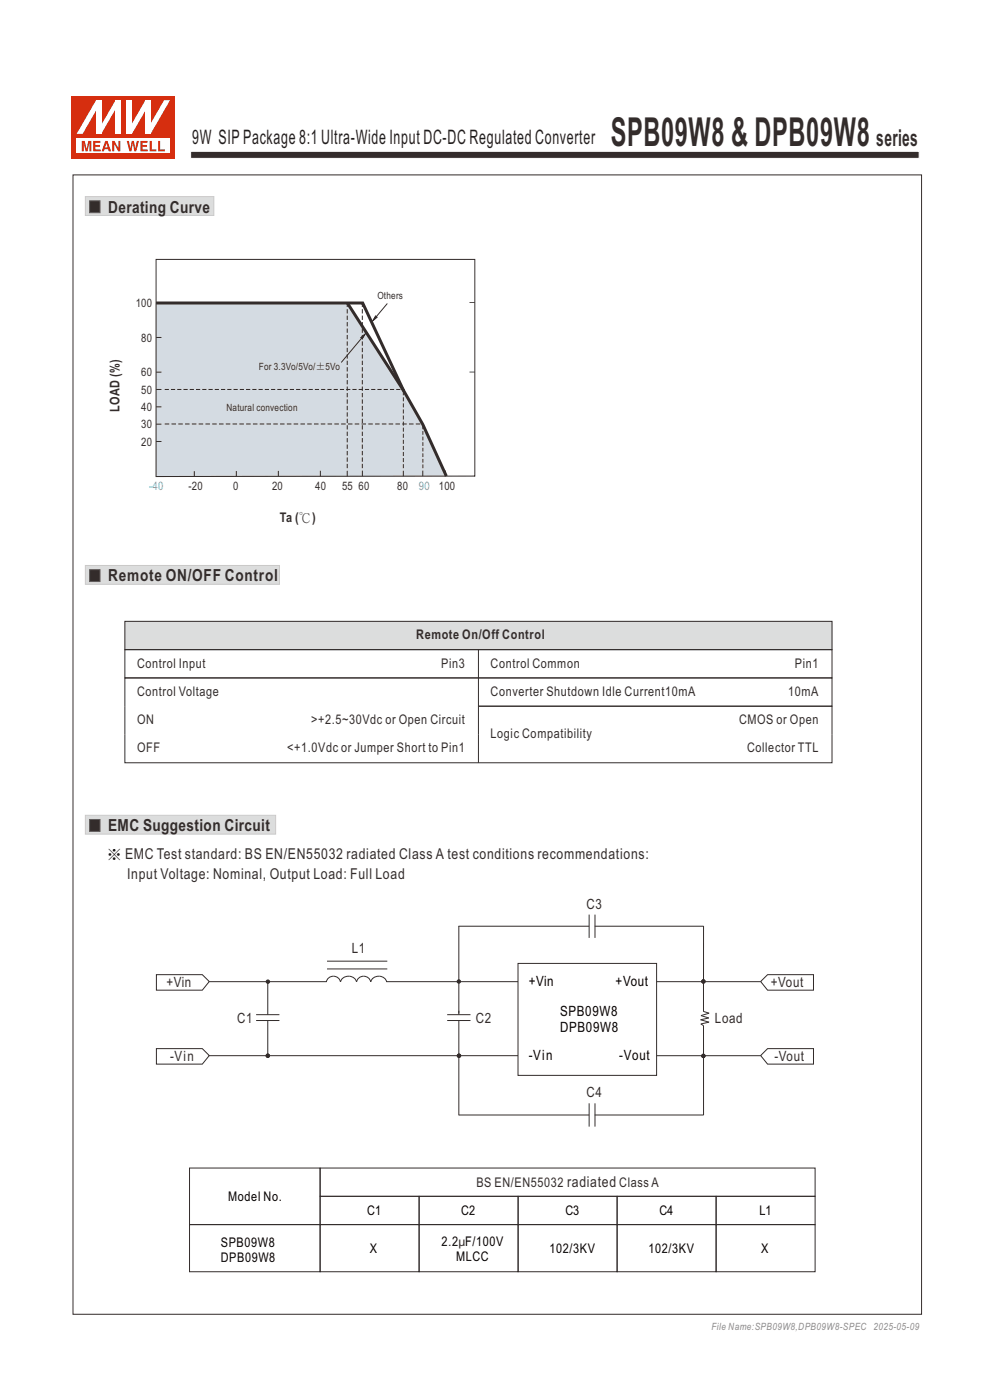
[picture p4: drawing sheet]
<svg xmlns="http://www.w3.org/2000/svg" width="210mm" height="297mm" viewBox="0 0 210 297" stroke-linecap="round" stroke-linejoin="round" font-family="sans-serif">
<path d="M15.2 20.4h22v13.2h-22z" fill-rule="evenodd" fill="#d62e0f"/>
<path d="M16.3 29.4h19.8v3.1h-19.8z" fill-rule="evenodd" fill="#fefefe"/>
<g fill="#d62e0f">
<path d="M26.9 29.9h.4l.4 1.6 .3-1.6h.4l.3 1.6 .3-1.6h.5l-.6 2.2h-.4l-.3-1.7-.3 1.7h-.4z" fill-rule="evenodd"/>
<path d="M29.8 29.9h1.5v.4h-1.1v.5h1v.3h-1v.6h1.1v.4h-1.5z" fill-rule="evenodd"/>
<path d="M31.7 29.9h.5v1.8h1v.4h-1.5z" fill-rule="evenodd"/>
<path d="M33.5 29.9h.5v1.8h1v.4h-1.5z" fill-rule="evenodd"/>
<path d="M17.3 29.9h.7l.4 1.7 .3-1.7h.7v2.2h-.4v-1.8l-.4 1.8h-.5l-.4-1.8v1.8h-.4z" fill-rule="evenodd"/>
<path d="M19.8 29.9h1.5v.4h-1.1v.5h1v.3h-1v.6h1.2v.4h-1.6z" fill-rule="evenodd"/>
<path d="M22.6 30.4l.2 .9h-.5zM22.3 29.9l-.7 2.2h.4l.2-.4h.7l.2 .4h.5l-.8-2.2z" fill-rule="evenodd"/>
<path d="M23.8 29.9h.5l.8 1.5v-1.5h.4v2.2h-.4l-.9-1.6v1.6h-.4z" fill-rule="evenodd"/>
</g>
<g fill="#fff">
<path d="M24.5 21.3h1.1v7.1h-1.1z" fill-rule="evenodd"/>
<path d="M24.5 21.3h1.1l-4.1 7.1h-1.1z" fill-rule="evenodd"/>
<path d="M20.4 21.3h1.1v7.1h-1.1z" fill-rule="evenodd"/>
<path d="M20.4 21.3h1.1v.3l-4 6.8h-1.2z" fill-rule="evenodd"/>
<path d="M30.8 21.3h1.1v7.1h-1.1z" fill-rule="evenodd"/>
<path d="M34.8 21.3h1.3l-4.2 7.1h-1v-.3z" fill-rule="evenodd"/>
<path d="M26.9 21.3h1.1v7.1h-1.1z" fill-rule="evenodd"/>
<path d="M30.8 21.3h1.1v.2l-3.9 6.9h-1.1v-.3z" fill-rule="evenodd"/>
</g>
<path d="M40.4 32.1h154.6v1.5h-154.6z" fill-rule="evenodd" fill="#332c2b" stroke="#fefefe" stroke-width=".21"/>
<path d="M33.1 64.2l40.6 .1 11.7 18.3 4.2 7.3 4.9 11-61.4 .2z" fill-rule="evenodd" fill="#d4dbe2" stroke="#d4dbe2" stroke-width=".21"/>
<g fill="none" stroke="#332c2b" stroke-width=".21">
<path d="M33.1 79h1.1M33.1 71.6h1.1M33.1 64.2h1.1M99.6 64.2h1.1M99.6 78.9h1.1M33.1 82.6h1.1M33.1 86.3h1.1M33.1 93.7h1.1M33.1 90h1.1M41.2 100v1.1M50.1 99.9v1.2M59 99.9v1.1"/>
<path d="M68 99.9v1.1M73.7 99.9v1.1M76.9 99.8v1.2M85.6 99.9v1.1M89.7 99.8v1.2M94.5 99.8v1.2M100.7 101l-67.6 .1v-46.1h67.6v46.1"/>
</g>
<path d="M34.9 82.6h50.5M73.7 99.3v-35.1M76.9 99.3v-35.1" fill="none" stroke="#332c2b" stroke-width=".21" stroke-dasharray=".9 .5" stroke-linecap="butt"/>
<path d="M34.9 89.9h54.8" fill="none" stroke="#332c2b" stroke-width=".21" stroke-dasharray="1 .5" stroke-linecap="butt"/>
<path d="M33.1 64.3h43.8l8.7 18.5 4.1 7.2 5 11M73.7 64.2l12 18.8" fill="none" stroke="#332c2b" stroke-width=".63" stroke-linecap="butt"/>
<path d="M85.6 99.3v-16.5M89.7 99.3v-9.3" fill="none" stroke="#332c2b" stroke-width=".21" stroke-dasharray=".8 .4" stroke-linecap="butt"/>
<path d="M18.1 41.7h27.3v4h-27.3z" fill-rule="evenodd" fill="#dcdddd" stroke="#c9caca" stroke-width=".21"/>
<path d="M19 42.6h2.2v2.5h-2.2z" fill-rule="evenodd" fill="#332c2b" stroke="#5f5d5d" stroke-width=".21"/>
<g fill="#332c2b" stroke="#332c2b" stroke-width=".21">
<path d="M79.7 67.1l.2 .2-.8 .7z" fill-rule="evenodd"/>
<path d="M76.6 71.6l.8-.7-.6 1z" fill-rule="evenodd"/>
</g>
<path d="M76.6 71.6l.8-.7-.6 1zM76.9 71.6l-4.5 5.3M79.7 67.1l.2 .2-.8 .7zM82.2 64.4l-2.5 3" fill="none" stroke="#332c2b" stroke-width=".21"/>
<path d="M18.1 173h40.4v4h-40.4z" fill-rule="evenodd" fill="#dcdddd" stroke="#c9caca" stroke-width=".21"/>
<path d="M19 173.8h2.2v2.6h-2.2z" fill-rule="evenodd" fill="#332c2b" stroke="#5f5d5d" stroke-width=".21"/>
<g fill="none" stroke="#332c2b" stroke-width=".21">
<path d="M97.3 196.5h27.7M97.3 196.5v18.7M125 194v5M126.2 196.5h23M126.2 194v5M149.2 196.4v18.2M33.2 206.8h9.7l1.5 1.4-1.5 1.9h-9.7zM44.4 208.3h24.9M54.3 215.3h5M54.3 216.5h5M56.8 208.3v7M56.8 216.5v7.5"/>
<path d="M69.2 208.3a1.54 1.54 0 0 1 1.5-1.2 1.54 1.54 0 0 1 1.5 1.2 1.8 1.8 0 0 1 1.7-1.2 1.8 1.8 0 0 1 1.7 1.2 1.54 1.54 0 0 1 1.6-1.2 1.54 1.54 0 0 1 1.5 1.2 1.77 1.77 0 0 1 1.6-1.2 1.77 1.77 0 0 1 1.7 1.2M69.4 205.6h12.8M69.4 203.9h12.8M82 208.3h27.9M94.9 215.3h4.9M94.9 216.5h4.9M97.3 216.5v20.1M109.9 204.4h29.4v23.7h-29.4zM139.3 208.3h22M148.6 216.3l1.8 .6M149.2 214.6l1.2 .3-1.7 .6 1.7 .5-1.8 .3M149.2 217.5v19.1"/>
<path d="M150.4 216.8l-1.7 .4 .5 .4M161.3 208.2l1.5-1.4h9.8v3.3h-9.8zM33.2 222.5h9.7l1.5 1.4-1.5 1.8h-9.7zM44.3 224h65.6M97.3 236.5h27.7M125 234.1v4.9M126.2 236.5h23M126.2 234.1v4.9M139.3 224h22M161.3 223.9l1.5-1.4h9.8v3.2h-9.8zM40.2 247.8h27.7v12h-27.7zM40.2 259.8h27.7v10h-27.7z"/>
<path d="M67.9 253.8h21v6h-21zM67.9 259.8h21v10h-21zM67.9 247.8h105v6h-105zM88.9 259.8h21v10h-21zM88.9 253.8h21v6h-21zM109.9 253.8h21v6h-21zM109.9 259.8h21v10h-21zM130.9 259.8h21v10h-21zM130.9 253.8h21v6h-21zM151.9 259.8h21v10h-21zM151.9 253.8h21v6h-21z"/>
</g>
<g fill="#332c2b" stroke="#332c2b" stroke-width=".21">
<circle cx="97.4" cy="224" r=".36"/>
<circle cx="149.2" cy="208.2" r=".36"/>
<circle cx="149.2" cy="224" r=".36"/>
<circle cx="56.8" cy="224" r=".36"/>
<circle cx="56.8" cy="208.3" r=".36"/>
<circle cx="97.3" cy="208.2" r=".36"/>
</g>
<path d="M18.1 120h41.2v4h-41.2z" fill-rule="evenodd" fill="#dcdddd" stroke="#c9caca" stroke-width=".21"/>
<path d="M19 120.8h2.2v2.6h-2.2z" fill-rule="evenodd" fill="#332c2b" stroke="#5f5d5d" stroke-width=".21"/>
<path d="M26.5 131.8h150v6h-150z" fill-rule="evenodd" fill="#dcdddd" stroke="#dcdddd" stroke-width=".21"/>
<path d="M26.5 137.8h150v6h-150zM26.5 131.8h150v6h-150zM101.5 137.8v24M26.5 143.8h150v6h-75h75v12h-150z" fill="none" stroke="#332c2b" stroke-width=".21"/>
<path d="M15.5 37.1h180v241.7h-180z" fill="none" stroke="#332c2b" stroke-width=".21"/>
<text font-size="8.5" fill="#332c2b" x="129.5" y="31">SPB09W8 &amp; DPB09W8</text>
<text font-size="4.9" fill="#332c2b" x="185.9" y="31">series</text>
<text font-size="4.2" fill="#231f20" x="40.8" y="30.6">9W SIPPackage 8:1 Ultra-Wide Input DC-DC Regulated Converter</text>
<g font-size="3.5" fill="#332c2b">
<text x="22.9" y="45.1">Derating Curve</text>
<text x="22.9" y="123.3">Remote ON/OFF Control</text>
<text x="22.9" y="176.3">EMC Suggestion Circuit</text>
</g>
<text font-size="3.2" x="22.6" y="182.2">※ EMC Test standard: BS EN/EN55032 radiated Class A test conditions recommendations:</text>
<text font-size="3.2" fill="#332c2b" x="27" y="186.5">Input Voltage: Nominal, Output Load: Full Load</text>
<g font-size="3" fill="#332c2b">
<text x="124.4" y="192.7">C3</text>
<text x="74.6" y="202.3">L1</text>
<text x="35.3" y="209.3">+Vin</text>
<text x="163.5" y="209.3">+Vout</text>
<text x="50.3" y="217">C1</text>
<text x="100.9" y="217">C2</text>
<text x="151.7" y="217">Load</text>
<text x="36.1" y="225">-Vin</text>
<text x="164.3" y="225">-Vout</text>
<text x="124.4" y="232.7">C4</text>
</g>
<g font-size="3">
<text x="112.1" y="209.2">+Vin</text>
<text x="130.6" y="209.2">+Vout</text>
<text x="118.8" y="215.6">SPB09W8</text>
<text x="118.8" y="219">DPB09W8</text>
<text x="112.1" y="224.9">-Vin</text>
<text x="131.4" y="224.9">-Vout</text>
</g>
<g font-size="2.8" fill="#332c2b">
<text x="25.4" y="87.4" transform="rotate(-90 25.4 87.4)">LOAD (%)</text>
<text x="59.4" y="110.7">Ta (℃)</text>
<text x="88.3" y="135.6">Remote On/Off Control</text>
<text x="29.1" y="141.6">Control Input</text>
<text x="93.6" y="141.6">Pin3</text>
<text x="104.1" y="141.6">Control Common</text>
<text x="168.6" y="141.6">Pin1</text>
<text x="29.1" y="147.6">Control Voltage</text>
<text x="104.1" y="147.6">Converter Shutdown Idle Current10mA</text>
<text x="167.2" y="147.6">10mA</text>
<text x="29.1" y="153.6">ON</text>
<text x="66" y="153.6">&gt;+2.5~30Vdc or Open Circuit</text>
<text x="156.8" y="153.6">CMOS or Open</text>
<text x="29.1" y="159.6">OFF</text>
<text x="60.9" y="159.6">&lt;+1.0Vdc or Jumper Short to Pin1</text>
<text x="104.1" y="156.6">Logic Compatibility</text>
<text x="158.5" y="159.6">Collector TTL</text>
<text x="101" y="251.8">BS EN/EN55032 radiated Class A</text>
</g>
<g font-size="2.8">
<text x="48.4" y="254.8">Model No.</text>
<text x="77.9" y="257.8">C1</text>
<text x="97.9" y="257.8">C2</text>
<text x="119.9" y="257.8">C3</text>
<text x="139.9" y="257.8">C4</text>
<text x="161.1" y="257.8">L1</text>
<text x="46.8" y="267.7">DPB09W8</text>
<text x="46.8" y="264.5">SPB09W8</text>
<text x="78.4" y="265.8">X</text>
<text x="93.7" y="264.3">2.2μF/100V</text>
<text x="96.7" y="267.6">MLCC</text>
<text x="116.6" y="265.8">102/3KV</text>
<text x="137.6" y="265.8">102/3KV</text>
<text x="161.5" y="265.8">X</text>
</g>
<g font-size="2.5" fill="#332c2b">
<text x="28.8" y="65.2">100</text>
<text x="30" y="72.5">80</text>
<text x="30" y="79.9">60</text>
<text x="30" y="83.5">50</text>
<text x="30" y="87.2">40</text>
<text x="30" y="94.6">20</text>
<text x="30" y="90.9">30</text>
<text x="40" y="103.9">-20</text>
<text x="49.4" y="103.9">0</text>
<text x="57.7" y="103.9">20</text>
<text x="66.9" y="103.9">40</text>
<text x="72.6" y="103.9">55</text>
<text x="76.1" y="103.9">60</text>
<text x="84.3" y="103.9">80</text>
<text x="93.1" y="103.9">100</text>
</g>
<g font-size="2.5" fill="#56aab7">
<text x="31.6" y="103.9">-40</text>
<text x="88.9" y="103.9">90</text>
</g>
<g font-size="2.1" fill="#332c2b">
<text x="80.1" y="63.4">Others</text>
<text x="54.9" y="78.5">For 3.3Vo/5Vo/±5Vo</text>
<text x="48" y="87.2">Natural convection</text>
</g>
<text font-size="2.1" fill="#8b8b8c" x="150.9" y="282.1">File Name:SPB09W8,DPB09W8-SPEC 2025-05-09</text>
</svg>
